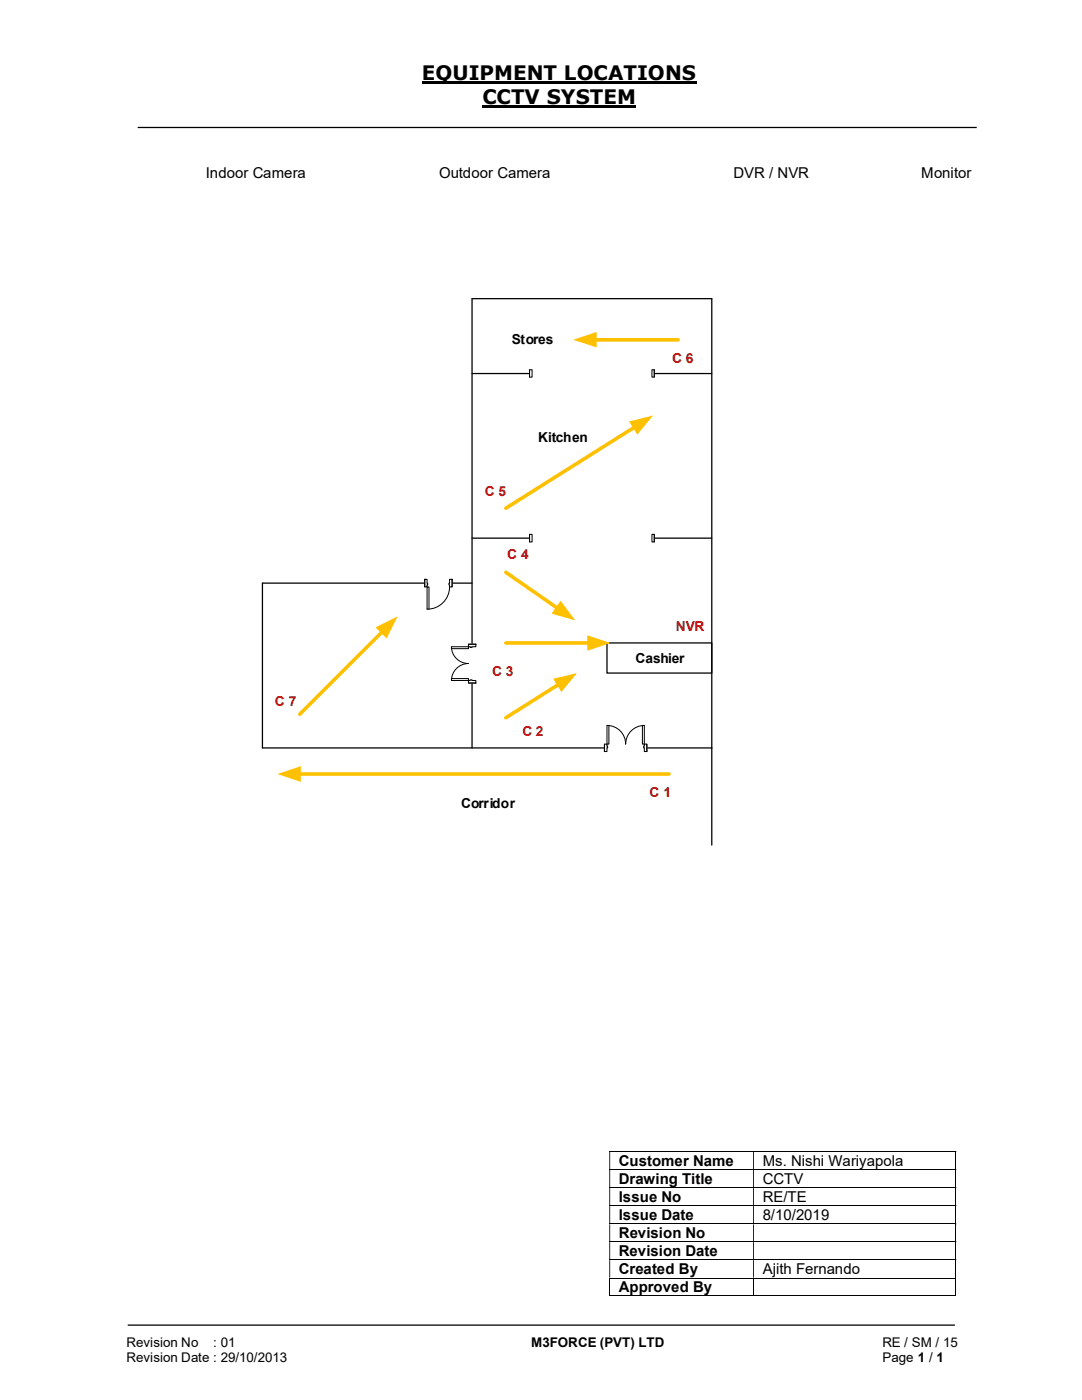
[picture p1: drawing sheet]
<svg xmlns="http://www.w3.org/2000/svg" width="216mm" height="279mm" viewBox="0 0 216 279" stroke-linecap="round" stroke-linejoin="round" font-family="sans-serif">
<path d="M84.2 16.5h54.8M96.3 21.3h30.7" fill="none" stroke="#000" stroke-width=".42"/>
<path d="M27.5 25.4h167.4M25.5 264.5h165" fill="none" stroke="#000" stroke-width=".25"/>
<g fill="none" stroke="#000" stroke-width=".2">
<path d="M121.6 229.8h69.1M121.6 233.4h69.1M121.6 237h69.1M190.8 229.9v3.4M190.8 233.5v3.4M190.8 237.1v3.4M121.6 240.6h69.1M121.6 244.3h69.1M121.6 247.8h69.1M121.6 251.4h69.1M121.6 255.1h69.1M121.6 258.6h28.7"/>
<path d="M121.7 255.1v3.6M150.4 255.1v3.6M150.5 258.6h40.2M190.8 240.7v3.5M190.8 244.3v3.4M190.8 247.9v3.4M190.8 251.5v3.5M190.8 255.1v3.6"/>
</g>
<g fill="#000">
<path d="M190.7 229.7h.1v.2h-.1zM121.6 229.9h.2v3.4h-.2zM150.3 229.9h.2v3.4h-.2z" fill-rule="evenodd"/>
<path d="M190.7 233.3h.1v.2h-.1zM121.6 233.5h.2v3.4h-.2zM150.3 233.5h.2v3.4h-.2z" fill-rule="evenodd"/>
<path d="M190.7 236.9h.1v.2h-.1zM121.6 237.1h.2v3.4h-.2zM150.3 237.1h.2v3.4h-.2z" fill-rule="evenodd"/>
<path d="M190.7 240.5h.1v.2h-.1zM121.6 240.7h.2v3.5h-.2zM150.3 240.7h.2v3.5h-.2z" fill-rule="evenodd"/>
<path d="M190.7 244.2h.1v.1h-.1zM121.6 244.3h.2v3.4h-.2zM150.3 244.3h.2v3.4h-.2z" fill-rule="evenodd"/>
<path d="M190.7 247.7h.1v.2h-.1zM121.6 247.9h.2v3.4h-.2zM150.3 247.9h.2v3.4h-.2z" fill-rule="evenodd"/>
<path d="M190.7 251.3h.1v.2h-.1zM121.6 251.5h.2v3.5h-.2zM150.3 251.5h.2v3.5h-.2z" fill-rule="evenodd"/>
</g>
<path d="M190.7 255h.1v.1h-.1zM190.7 258.6h.1v.1h-.1z" fill="#000"/>
<path d="M121.1 128.3h20.9v6h-20.9z" fill="#fff"/>
<path d="M52.4 116.4v32.9h89.6M94.2 107.4h47.8M121.1 128.3h20.9v6h-20.9zM94.2 149.3v-89.7h47.8v109.1" fill="none" stroke="#000" stroke-width=".25"/>
<path d="M118.7 67.8h16.6" fill="none" stroke="#ffc000" stroke-width=".72"/>
<path d="M114.4 67.8l4.6-1.5v3z" fill="#ffc000"/>
<path d="M94.2 74.5h47.8M52.4 116.4h41.8" fill="none" stroke="#000" stroke-width=".25"/>
<path d="M120.6 148.5h8.5v1.5h-8.5z" fill="#fff"/>
<path d="M120.6 148.5h8.5v1.5h-8.5z" fill="none" stroke="#fff" stroke-width=".2"/>
<path d="M128.6 148.5v1.5h.5v-1.5zM120.6 148.5h.5v1.5h-.5z" fill-rule="evenodd" fill="#fff"/>
<path d="M121.1 148.9v-.4h-.5v1.5h.5v-.7M128.6 148.9v-.4h.5v1.5h-.5v-.7" fill="none" stroke="#000" stroke-width=".2"/>
<path d="M128.4 148.9v.4h.2v-.4zM121.1 148.9h.1v.4h-.1z" fill-rule="evenodd" fill="#fff"/>
<path d="M120.6 148.5v1.5M121.1 148.9h.1v.4h-.1M121.1 144.8a3.7 3.7 0 0 1 3.7 3.7 3.7 3.7 0 0 1 3.8-3.7M128.6 148.9h-.2v.4h.2M129.1 148.5v1.5" fill="none" stroke="#000" stroke-width=".2"/>
<path d="M121.1 144.8h.4v3.7h-.4z" fill-rule="evenodd" fill="#fff"/>
<path d="M121.1 144.8h.4v3.7h-.4z" fill="none" stroke="#000" stroke-width=".2"/>
<path d="M128.2 144.8h.4v3.7h-.4z" fill-rule="evenodd" fill="#fff"/>
<path d="M128.2 144.8h.4v3.7h-.4z" fill="none" stroke="#000" stroke-width=".2"/>
<path d="M93.4 128.6h1.6v7.7h-1.6z" fill-rule="evenodd" fill="#fff"/>
<path d="M93.4 128.6h1.6v7.7h-1.6z" fill="none" stroke="#fff" stroke-width=".2"/>
<path d="M93.5 128.6v.5h1.5v-.5zM93.5 135.8h1.5v.5h-1.5z" fill-rule="evenodd" fill="#fff"/>
<path d="M93.8 129.1h-.3v-.5h1.5v.5h-.8M93.8 135.8h-.3v.5h1.5v-.5h-.8" fill="none" stroke="#000" stroke-width=".2"/>
<path d="M93.8 129.1v.1h.4v-.1zM93.8 135.7h.4v.1h-.4z" fill-rule="evenodd" fill="#fff"/>
<path d="M90.1 129.1a3.4 3.4 0 0 0 3.4 3.3 3.4 3.4 0 0 0-3.4 3.4M93.5 128.6h1.5M93.5 136.3h1.5M93.8 129.1v.1h.4v-.1M93.8 135.8v-.1h.4v.1" fill="none" stroke="#000" stroke-width=".2"/>
<path d="M90.1 135.4h3.4v.4h-3.4z" fill="#fff"/>
<path d="M90.1 135.4h3.4v.4h-3.4z" fill="none" stroke="#000" stroke-width=".2"/>
<path d="M90.1 129.1h3.4v.4h-3.4z" fill="#fff"/>
<path d="M90.1 129.1h3.4v.4h-3.4z" fill="none" stroke="#000" stroke-width=".2"/>
<path d="M84.8 115.6h5.4v1.6h-5.4z" fill="#fff"/>
<path d="M84.8 115.6h5.4v1.6h-5.4z" fill="none" stroke="#fff" stroke-width=".2"/>
<path d="M84.8 115.6v1.5h.4v-1.5zM89.7 115.6h.5v1.5h-.5z" fill-rule="evenodd" fill="#fff"/>
<path d="M85.2 116.4v-.8h-.4v1.5h.4v-.3M89.7 116.4v-.8h.5v1.5h-.5v-.3" fill="none" stroke="#000" stroke-width=".2"/>
<path d="M85.2 116.4v.4h.1v-.4zM89.6 116.4h.1v.4h-.1z" fill-rule="evenodd" fill="#fff"/>
<path d="M84.8 115.6v1.5M85.2 116.4h.1v.4h-.1M89.7 116.4h-.1v.4h.1M89.7 117.1a4.5 4.5 0 0 1-4.5 4.5M90.2 115.6v1.5" fill="none" stroke="#000" stroke-width=".2"/>
<path d="M85.2 117.1h.4v4.5h-.4z" fill-rule="evenodd" fill="#fff"/>
<path d="M85.2 117.1h.4v4.5h-.4z" fill="none" stroke="#000" stroke-width=".2"/>
<path d="M126.7 85.2l-25.8 16.2" fill="none" stroke="#ffc000" stroke-width=".72"/>
<path d="M125.5 84.1l4.8-1.2-3.1 3.8z" fill="#ffc000"/>
<path d="M100.9 114.2l10.4 7.2" fill="none" stroke="#ffc000" stroke-width=".72"/>
<path d="M111.8 119.9l3 3.9-4.7-1.3z" fill="#ffc000"/>
<path d="M100.9 128.3h16.7" fill="none" stroke="#ffc000" stroke-width=".72"/>
<path d="M117.2 126.8l4.6 1.5-4.6 1.6z" fill="#ffc000"/>
<path d="M76.3 126l-16.5 16.5" fill="none" stroke="#ffc000" stroke-width=".72"/>
<path d="M74.9 125.2l4.4-2.2-2.2 4.4z" fill="#ffc000"/>
<path d="M111.5 136.6l-10.6 6.7" fill="none" stroke="#ffc000" stroke-width=".72"/>
<path d="M110.4 135.5l4.7-1.2-3.1 3.8z" fill="#ffc000"/>
<path d="M59.6 154.5h73.9" fill="none" stroke="#ffc000" stroke-width=".72"/>
<path d="M55.3 154.5l4.7-1.6v3.1z" fill="#ffc000"/>
<path d="M105.7 73.7h24.9v1.6h-24.9z" fill="#fff"/>
<path d="M105.7 73.7h24.9v1.6h-24.9z" fill="none" stroke="#fff" stroke-width=".2"/>
<path d="M130.1 73.8v1.5h.5v-1.5zM105.7 73.8h.5v1.5h-.5z" fill-rule="evenodd" fill="#fff"/>
<path d="M105.7 73.8h.5v1.5h-.5zM105.7 73.8v1.5M130.1 73.8h.5v1.5h-.5zM130.6 73.8v1.5" fill="none" stroke="#000" stroke-width=".2"/>
<path d="M105.7 106.6h24.9v1.6h-24.9z" fill="#fff"/>
<path d="M105.7 106.6h24.9v1.6h-24.9z" fill="none" stroke="#fff" stroke-width=".2"/>
<path d="M130.1 106.6v1.6h.5v-1.6zM105.7 106.6h.5v1.6h-.5z" fill-rule="evenodd" fill="#fff"/>
<path d="M105.7 106.6h.5v1.6h-.5zM105.7 106.6v1.6M130.1 106.6h.5v1.6h-.5zM130.6 106.6v1.6" fill="none" stroke="#000" stroke-width=".2"/>
<g font-size="4">
<text x="84.2" y="16">EQUIPMENT LOCATIONS</text>
<text x="96.3" y="20.8">CCTV SYSTEM</text>
</g>
<g font-size="3">
<text x="41.1" y="35.5">Indoor Camera</text>
<text x="87.6" y="35.5">Outdoor Camera</text>
<text x="146.4" y="35.5">DVR / NVR</text>
<text x="183.8" y="35.5">Monitor</text>
<text x="123.5" y="232.7">Customer Name</text>
<text x="152.2" y="232.7">Ms. Nishi Wariyapola</text>
<text x="123.5" y="236.3">Drawing Title</text>
<text x="123.5" y="239.9">Issue No</text>
<text x="152.2" y="236.3">CCTV</text>
<text x="152.2" y="239.9">RE/TE</text>
<text x="123.5" y="243.5">Issue Date</text>
<text x="152.2" y="243.5">8/10/2019</text>
<text x="123.5" y="247.1">Revision No</text>
<text x="123.5" y="250.7">Revision Date</text>
<text x="123.5" y="254.3">Created By</text>
<text x="123.5" y="257.9">Approved By</text>
<text x="152.2" y="254.3">Ajith Fernando</text>
</g>
<g font-size="2.7">
<text x="102.2" y="68.7">Stores</text>
<text x="107.4" y="88.2">Kitchen</text>
<text x="126.8" y="132.2">Cashier</text>
<text x="92" y="161.3">Corridor</text>
<text x="25.2" y="268.8">Revision No</text>
<text x="42.6" y="268.8">: 01</text>
<text x="106" y="268.8">M3FORCE (PVT) LTD</text>
<text x="176.1" y="268.8">RE / SM / 15</text>
<text x="25.2" y="271.8">Revision Date : 29/10/2013</text>
<text x="176.1" y="271.8">Page 1 / 1</text>
</g>
<g font-size="2.7" fill="#c00000">
<text x="134.1" y="72.5">C 6</text>
<text x="96.7" y="99">C 5</text>
<text x="101.2" y="111.6">C 4</text>
<text x="134.9" y="125.9">NVR</text>
<text x="98.2" y="134.9">C 3</text>
<text x="54.9" y="140.8">C 7</text>
<text x="104.2" y="146.9">C 2</text>
<text x="129.6" y="159.1">C 1</text>
</g>
</svg>
